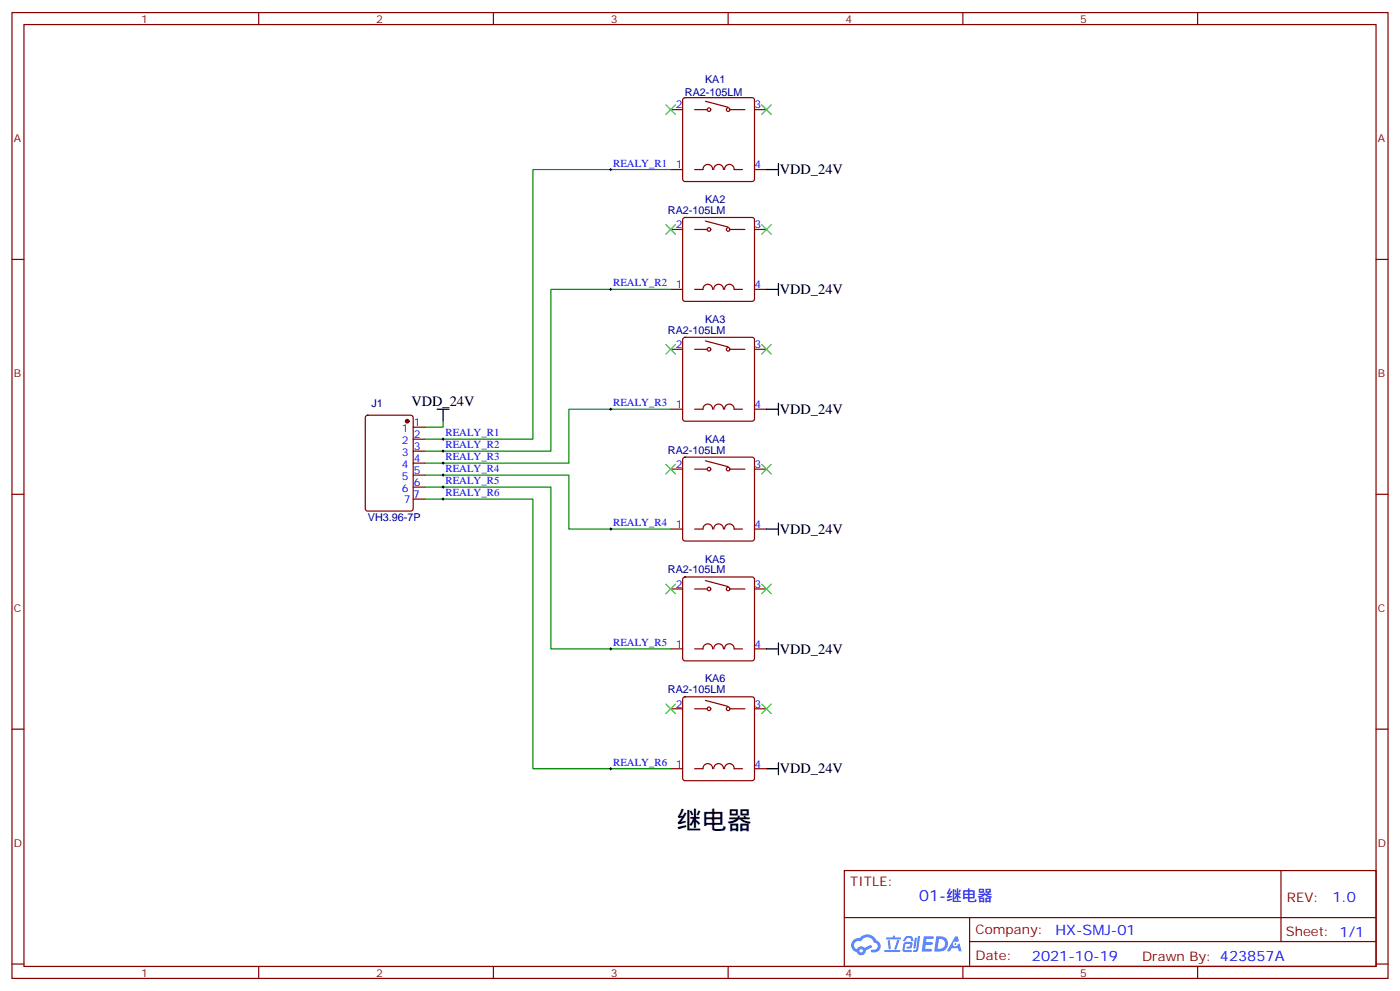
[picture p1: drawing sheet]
<svg xmlns="http://www.w3.org/2000/svg" width="412mm" height="292mm" viewBox="0 0 412 292" stroke-linecap="round" stroke-linejoin="round" font-family="sans-serif">
<g fill="none" stroke="#870000" stroke-width=".35">
<path d="M3.5 3.7h405.4v284.3h-405.4zM7.1 7.2h398.2v277.3h-398.2zM76.2 3.7v3.5M145.3 3.7v3.5M214.5 3.7v3.5M283.6 3.7v3.5M352.8 3.7v3.5M3.5 76.4h3.6M405.3 76.4h3.6M3.5 145.5h3.6M405.3 145.5h3.6M3.5 214.7h3.6"/>
<path d="M405.3 214.7h3.6M248.7 256.3h156.6v28.2h-156.6zM377.3 256.3v20.9M248.7 270.1h156.5M285.6 277.2h119.6M285.6 270.1v14.2M3.5 283.8h3.6M76.2 284.5v3.5M145.3 284.5v3.5M214.5 284.5v3.5M283.6 284.5v3.5M352.8 284.5v3.5"/>
<path d="M405.3 283.8h3.6"/>
</g>
<g fill="#5487ff">
<path d="M272.1 275.6h2.6l.3 .2-.1 .6h-2l-.1 1h1.6l.4 .4-.4 .3h-1.7l-.2 1.2 1.8 .1 .3 .3-.2 .4h-2.9z"/>
<path d="M281.4 275.7h.7l.4 1.3-.7 .3a.74 .74 0 0 0-1.1 .3 .74 .74 0 0 0 .5 1.1 .74 .74 0 0 0 .9-.7l.5-.3 .7 2.4h-.9l-.2-1h-1.9l-.5 1h-.9z"/>
<path d="M269.5 276.1h.6l-.4 2.9a.31 .31 0 0 1-.3 .3 .31 .31 0 0 1-.3-.3z"/>
<path d="M270.4 275.6h.6l-.5 4a.89 .89 0 0 1-.7 .7 .89 .89 0 0 1-.9-.3l1-.5z"/>
<path d="M266.8 275.8l.6-.2 1.2 .1 .5 1.3-.6 .1-.4-.9-1 .1a.95 .95 0 0 1-1 .8l-.1-.2z"/>
<path d="M266.4 277.5l1.8-.2a1.04 1.04 0 0 1 .6 1.1 1.04 1.04 0 0 1-.8 .9h-.7a.29 .29 0 0 1-.3-.4 .29 .29 0 0 1 .3-.2h.7l.2-.8h-1.4l-.4 1.7 1.9 .1a.29 .29 0 0 1 .3 .3 .29 .29 0 0 1-.3 .3h-2l-.4-.3 .2-2.1z"/>
<path d="M260.5 279.7h4.4a.3 .3 0 0 1 .3 .3 .3 .3 0 0 1-.3 .3h-4.3z"/>
<path d="M264.3 276.8h.6l-.5 1.6a1.02 1.02 0 0 1-.7 1.2l-.2-.3z"/>
<path d="M261.5 276.8h.6l.3 2.4-.3 .3-.3-.2z"/>
<path d="M261.1 276h1.9l.2-.5h.5l-.1 .5h1.5a.29 .29 0 0 1 .3 .3 .29 .29 0 0 1-.3 .3h-3.9z"/>
<path d="M275.8 275.6l-.6 4.5h1.4a2.27 2.27 0 0 0 2.7-2.3 2.27 2.27 0 0 0-2.7-2.2zM276.6 276.4a1.5 1.5 0 0 1 1.8 1.6 1.5 1.5 0 0 1-1.9 1.3h-.3z"/>
<path d="M251.4 276.8a2.09 2.09 0 0 0 1 3.5 1.37 1.37 0 0 0 1.5 .9 1.37 1.37 0 0 0 1.1-1.4l2-1-.5-.7-1.8 1a1.4 1.4 0 0 0-2.3 .4 1.32 1.32 0 0 1-.6-1.9 1.32 1.32 0 0 1 1.9-.4 2.02 2.02 0 0 1 2-1.3 2.02 2.02 0 0 1 1.8 1.6 1.09 1.09 0 0 1 1.1 1.4 1.09 1.09 0 0 1-1.6 .7 .41 .41 0 0 0-.5 .3 .41 .41 0 0 0 .4 .5 1.89 1.89 0 0 0 2.4-1.2 1.89 1.89 0 0 0-1.2-2.4 2.98 2.98 0 0 0-5-.6l-1 .1zM253.2 279.9a.52 .52 0 0 1 1 0 .52 .52 0 0 1-1 0z"/>
<circle cx="281.4" cy="277.9" r=".28"/>
</g>
<g fill="none" stroke="#870000" stroke-width=".35">
<path d="M197.6 32.3h3.5M201.3 29l.5-.2h19.7l.5 .2 .2 .5v23.2l-.2 .5-.5 .2h-19.7l-.5-.2-.2-.5v-23.2zM204.6 32.3h3.5M207.8 29.8l6.7 1.8M215.2 32.3h4.2M222.2 32.3h3.6M197.6 49.9h3.5M204.6 49.9h2.5a1.41 1.41 0 0 1 1.4-1.5 1.41 1.41 0 0 1 1.4 1.5M213.1 49.9a1.41 1.41 0 0 0-1.4-1.5 1.41 1.41 0 0 0-1.4 1.5M213.4 49.9a1.41 1.41 0 0 1 1.4-1.5 1.41 1.41 0 0 1 1.5 1.5h2.4M222.2 49.9h3.6M197.6 67.6h3.5"/>
<path d="M201.3 64.2l.5-.2h19.7l.5 .2 .2 .5v23.3l-.2 .5-.5 .2h-19.7l-.5-.2-.2-.5v-23.3zM204.6 67.6h3.5M207.8 65.1l6.7 1.8M215.2 67.6h4.2M222.2 67.6h3.6M197.6 85.2h3.5M201.3 99.5l.5-.2h19.7l.5 .2 .2 .5v23.3l-.2 .5-.5 .2h-19.7l-.5-.2-.2-.5v-23.3zM204.6 85.2h2.5a1.41 1.41 0 0 1 1.4-1.5 1.41 1.41 0 0 1 1.4 1.5M213.1 85.2a1.41 1.41 0 0 0-1.4-1.5 1.41 1.41 0 0 0-1.4 1.5M213.4 85.2a1.41 1.41 0 0 1 1.4-1.5 1.41 1.41 0 0 1 1.5 1.5h2.4M222.2 85.2h3.6M197.6 102.8h3.5"/>
<path d="M204.6 102.8h3.5M207.8 100.4l6.7 1.7M215.2 102.8h4.2M222.2 102.8h3.6M107.8 122.4l.5-.2h12.7l.7 .5v27.1l-.5 .6-12.9 .1-.6-.5-.1-27.1zM121.7 125.8h3.5M121.7 129.3h3.5M121.7 132.8h3.5M121.7 136.3h3.5M121.7 139.9h3.5M197.6 120.5h3.5M197.6 138.1h3.5"/>
<path d="M201.3 134.8l.5-.2h19.7l.5 .2 .2 .5v23.3l-.2 .5-.5 .2h-19.7l-.5-.3-.2-.4v-23.3zM204.6 120.5h2.5a1.41 1.41 0 0 1 1.4-1.5 1.41 1.41 0 0 1 1.4 1.5M204.6 138.1h3.5M207.8 135.6l6.7 1.8M213.1 120.5a1.41 1.41 0 0 0-1.4-1.5 1.41 1.41 0 0 0-1.4 1.5M213.4 120.5a1.41 1.41 0 0 1 1.4-1.5 1.41 1.41 0 0 1 1.5 1.5h2.4M215.2 138.1h4.2M222.2 120.5h3.6M222.2 138.1h3.6M121.7 143.4h3.5M121.7 146.9h3.5M197.6 155.8h3.5"/>
<path d="M204.6 155.8h2.5a1.41 1.41 0 0 1 1.4-1.6 1.41 1.41 0 0 1 1.4 1.6M213.1 155.8a1.41 1.41 0 0 0-1.4-1.6 1.41 1.41 0 0 0-1.4 1.6M213.4 155.8a1.41 1.41 0 0 1 1.4-1.6 1.41 1.41 0 0 1 1.5 1.6h2.4M222.2 155.8h3.6M197.6 173.4h3.5M201.3 170.1l.5-.2h19.7l.5 .2 .2 .5v23.3l-.2 .5-.5 .2h-19.7l-.5-.3-.2-.4v-23.3zM204.6 173.4h3.5M207.8 170.9l6.7 1.8M215.2 173.4h4.2M222.2 173.4h3.6M197.6 191h3.5M204.6 191h2.5a1.41 1.41 0 0 1 1.4-1.5 1.41 1.41 0 0 1 1.4 1.5"/>
<path d="M213.1 191a1.41 1.41 0 0 0-1.4-1.5 1.41 1.41 0 0 0-1.4 1.5M213.4 191a1.41 1.41 0 0 1 1.4-1.5 1.41 1.41 0 0 1 1.5 1.5h2.4M222.2 191h3.6M197.6 208.7h3.5M201.3 205.3l.5-.2h19.7l.5 .2 .2 .5v23.3l-.2 .5-.5 .2h-19.7l-.5-.2-.2-.5v-23.3zM204.6 208.7h3.5M207.8 206.2l6.7 1.8M215.2 208.7h4.2M222.2 208.7h3.6M197.6 226.3h3.5M204.6 226.3h2.5a1.41 1.41 0 0 1 1.4-1.5 1.41 1.41 0 0 1 1.4 1.5M213.1 226.3a1.41 1.41 0 0 0-1.4-1.5 1.41 1.41 0 0 0-1.4 1.5"/>
<path d="M213.4 226.3a1.41 1.41 0 0 1 1.4-1.5 1.41 1.41 0 0 1 1.5 1.5h2.4M222.2 226.3h3.6"/>
<circle cx="208.8" cy="32.3" r=".53"/>
<circle cx="214.5" cy="32.3" r=".53"/>
<circle cx="208.8" cy="67.6" r=".53"/>
<circle cx="214.5" cy="67.6" r=".53"/>
<circle cx="208.8" cy="102.8" r=".53"/>
<circle cx="214.5" cy="102.8" r=".53"/>
<circle cx="208.8" cy="138.1" r=".53"/>
<circle cx="214.5" cy="138.1" r=".53"/>
<circle cx="208.8" cy="173.4" r=".53"/>
<circle cx="214.5" cy="173.4" r=".53"/>
<circle cx="208.8" cy="208.7" r=".53"/>
<circle cx="214.5" cy="208.7" r=".53"/>
</g>
<g fill="none" stroke="#000" stroke-width=".35">
<path d="M225.8 49.9h3.5M229.3 48.2v3.5M225.8 85.2h3.5M229.3 83.4v3.6M229.3 118.7v3.5M128.8 120.5h3.5M130.5 120.5v3.5M225.8 120.5h3.5M225.8 155.8h3.5M229.3 154v3.5M225.8 191h3.5M229.3 189.3v3.5"/>
<path d="M225.8 226.3h3.5M229.3 224.5v3.6"/>
</g>
<g fill="none" stroke="#3c3" stroke-width=".35">
<path d="M196.1 30.9l2.9 2.8M199 30.9l-2.9 2.8M224.4 30.9l2.8 2.8M227.2 30.9l-2.8 2.8M196.1 66.1l2.9 2.9M199 66.1l-2.9 2.9M224.4 66.1l2.8 2.9M227.2 66.1l-2.8 2.9M196.1 101.4l2.9 2.8M199 101.4l-2.9 2.8M224.4 101.4l2.8 2.8M227.2 101.4l-2.8 2.8"/>
<path d="M196.1 136.7l2.9 2.8M199 136.7l-2.9 2.8M224.4 136.7l2.8 2.8M227.2 136.7l-2.8 2.8M196.1 172l2.9 2.8M199 172l-2.9 2.8M224.4 172l2.8 2.8M227.2 172l-2.8 2.8M196.1 207.3l2.9 2.8M199 207.3l-2.9 2.8M224.4 207.3l2.8 2.8M227.2 207.3l-2.8 2.8"/>
</g>
<circle cx="119.9" cy="124" r=".53" fill="#870000" stroke="#870000" stroke-width=".35"/>
<path d="M197.6 49.9h-40.6v79.4h-31.8M197.6 85.2h-35.3v47.6h-37.1M125.2 139.9h42.4v15.9h30M130.5 124v1.8h-5.3M197.6 120.5h-30v15.8h-42.4M125.2 146.9h31.8v79.4h40.6M125.2 143.4h37.1v47.6h35.3" fill="none" stroke="#008700" stroke-width=".35"/>
<g fill="none" stroke="#000" stroke-width=".29">
<path d="M179.6 49.9h.7M179.9 49.6v.7M179.6 85.2h.7M179.9 84.8v.7M130.2 139.9h.7M130.2 136.3h.7M130.2 132.8h.7M130.2 129.3h.7M130.5 128.9v.7M130.5 132.5v.7M130.5 136v.7M130.5 139.5v.7"/>
<path d="M179.6 120.5h.7M179.9 120.1v.7M130.2 146.9h.7M130.2 143.4h.7M130.5 143.1v.7M130.5 146.6v.7M179.6 155.8h.7M179.9 155.4v.7M179.6 191h.7M179.9 190.7v.7M179.6 226.3h.7M179.9 226v.7"/>
</g>
<text font-size="7.4" x="199.3" y="243.9">继电器</text>
<text font-size="4.6" fill="#00f" x="270.8" y="265.3">01-继电器</text>
<g font-size="4.2">
<text x="229.7" y="51.3">VDD_24V</text>
<text x="229.7" y="86.6">VDD_24V</text>
<text x="121.2" y="119.4">VDD_24V</text>
<text x="229.7" y="121.9">VDD_24V</text>
<text x="229.7" y="157.1">VDD_24V</text>
<text x="229.7" y="192.4">VDD_24V</text>
<text x="229.7" y="227.7">VDD_24V</text>
</g>
<g font-size="4.2" fill="#00f">
<text x="392.5" y="265.6">1.0</text>
<text x="310.9" y="275.1">HX-SMJ-01</text>
<text x="304" y="282.9">2021-10-19</text>
</g>
<g font-size="3.9" fill="#800">
<text x="250.5" y="260.9">TITLE:</text>
<text x="379.1" y="265.6">REV:</text>
<text x="287.4" y="275.1">Company:</text>
<text x="378.7" y="275.7">Sheet: 1/1</text>
<text x="287.4" y="282.8">Date:</text>
<text x="336.4" y="282.8">Drawn By: 423857A</text>
</g>
<g font-size="3.2" fill="#800">
<text x="41.6" y="6.7">1</text>
<text x="110.8" y="6.7">2</text>
<text x="179.9" y="6.7">3</text>
<text x="249.1" y="6.7">4</text>
<text x="318.2" y="6.7">5</text>
<text x="4.1" y="41.8">A</text>
<text x="405.9" y="41.8">A</text>
<text x="4.1" y="110.9">B</text>
<text x="405.9" y="110.9">B</text>
<text x="4.1" y="180.1">C</text>
<text x="405.9" y="180.1">C</text>
<text x="4.1" y="249.2">D</text>
<text x="405.9" y="249.2">D</text>
<text x="41.6" y="287.5">1</text>
<text x="110.8" y="287.5">2</text>
<text x="179.9" y="287.5">3</text>
<text x="249.1" y="287.5">4</text>
<text x="318.2" y="287.5">5</text>
</g>
<g font-size="3.2" fill="#000080">
<text x="201.8" y="28.1">RA2-105LM</text>
<text x="207.7" y="24.5">KA1</text>
<text x="207.7" y="59.8">KA2</text>
<text x="196.7" y="63">RA2-105LM</text>
<text x="207.7" y="95.1">KA3</text>
<text x="196.7" y="98.2">RA2-105LM</text>
<text x="109.4" y="119.8">J1</text>
<text x="207.7" y="130.3">KA4</text>
<text x="196.7" y="133.5">RA2-105LM</text>
<text x="108.4" y="153.4">VH3.96-7P</text>
<text x="207.7" y="165.6">KA5</text>
<text x="196.7" y="168.8">RA2-105LM</text>
<text x="207.7" y="200.9">KA6</text>
<text x="196.7" y="204.1">RA2-105LM</text>
</g>
<g font-size="3.2" fill="#00f">
<text x="199.1" y="31.9">2</text>
<text x="222.2" y="31.9">3</text>
<text x="180.6" y="49">REALY_R1</text>
<text x="199.1" y="49.6">1</text>
<text x="222.2" y="49.6">4</text>
<text x="199.1" y="67.2">2</text>
<text x="222.2" y="67.2">3</text>
<text x="180.6" y="84.3">REALY_R2</text>
<text x="199.1" y="84.8">1</text>
<text x="222.2" y="84.8">4</text>
<text x="199.1" y="102.5">2</text>
<text x="222.2" y="102.5">3</text>
<text x="180.6" y="119.6">REALY_R3</text>
<text x="121.9" y="125.4">1</text>
<text x="199.1" y="120.1">1</text>
<text x="222.2" y="120.1">4</text>
<text x="118.4" y="127.2">1</text>
<text x="118.4" y="130.7">2</text>
<text x="121.9" y="128.9">2</text>
<text x="131.2" y="131.9">REALY_R2</text>
<text x="131.2" y="128.4">REALY_R1</text>
<text x="118.4" y="134.2">3</text>
<text x="118.4" y="137.8">4</text>
<text x="121.9" y="132.5">3</text>
<text x="121.9" y="136">4</text>
<text x="131.2" y="135.5">REALY_R3</text>
<text x="199.1" y="137.8">2</text>
<text x="222.2" y="137.8">3</text>
<text x="118.4" y="141.3">5</text>
<text x="121.9" y="139.5">5</text>
<text x="121.9" y="143.1">6</text>
<text x="131.2" y="142.5">REALY_R5</text>
<text x="131.2" y="139">REALY_R4</text>
<text x="118.4" y="144.8">6</text>
<text x="119" y="148">7</text>
<text x="121.7" y="146.6">7</text>
<text x="131.2" y="146">REALY_R6</text>
<text x="180.6" y="154.9">REALY_R4</text>
<text x="199.1" y="155.4">1</text>
<text x="222.2" y="155.4">4</text>
<text x="199.1" y="173">2</text>
<text x="222.2" y="173">3</text>
<text x="180.6" y="190.1">REALY_R5</text>
<text x="199.1" y="190.7">1</text>
<text x="222.2" y="190.7">4</text>
<text x="199.1" y="208.3">2</text>
<text x="222.2" y="208.3">3</text>
<text x="180.6" y="225.4">REALY_R6</text>
<text x="199.1" y="226">1</text>
<text x="222.2" y="226">4</text>
</g>
</svg>
